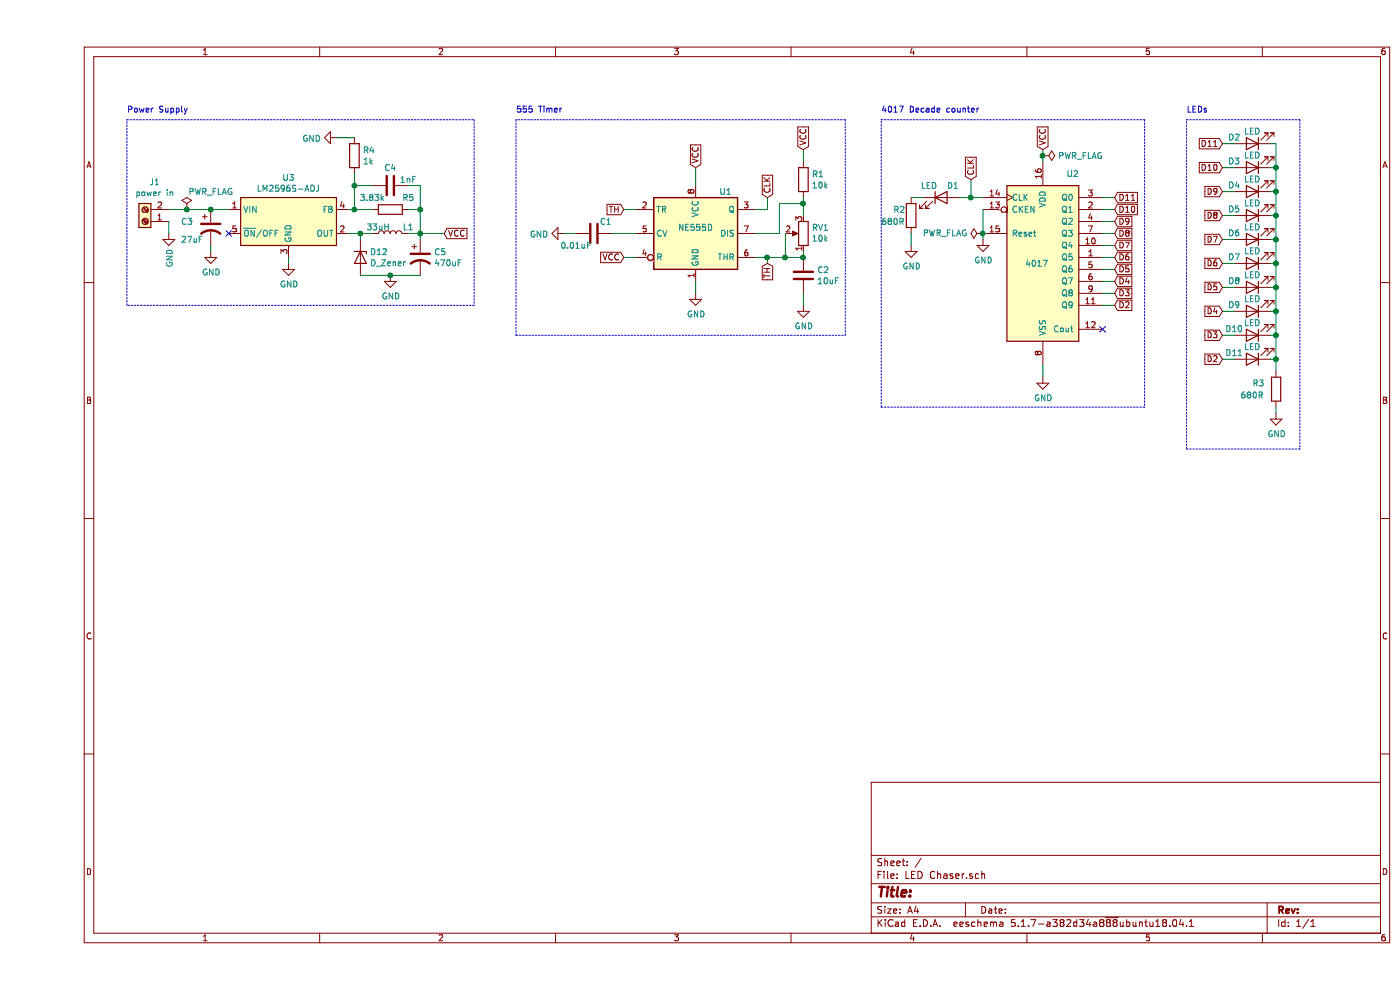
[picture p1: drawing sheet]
EESchema Schematic File Version 4
EELAYER 30 0
EELAYER END
$Descr A4 11693 8268
encoding utf-8
Sheet 1 1
Title ""
Date ""
Rev ""
Comp ""
Comment1 ""
Comment2 ""
Comment3 ""
Comment4 ""
$EndDescr
$Comp
L Connector:Screw_Terminal_01x02 J1
U 1 1
P 900 1850
F 0 "J1" H 818 1525 50  0000 C CNN
F 1 "power in" H 818 1616 50  0000 C CNN
F 2 "TerminalBlock_MetzConnect:TerminalBlock_MetzConnect_Type073_RT02602HBLU_1x02_P5.08mm_Horizontal" H 900 1850 50  0001 C CNN
F 3 "~" H 900 1850 50  0001 C CNN
	1    900  1850
	-1   0    0    1   
$EndComp
$Comp
L power:GND #PWR03
U 1 1
P 1100 1950
F 0 "#PWR03" H 1100 1700 50  0001 C CNN
F 1 "GND" V 1105 1822 50  0000 R CNN
F 2 "" H 1100 1950 50  0001 C CNN
F 3 "" H 1100 1950 50  0001 C CNN
	1    1100 1950
	1    0    0    -1  
$EndComp
$Comp
L Regulator_Switching:LM2596S-ADJ U3
U 1 1
P 2100 1850
F 0 "U3" H 2100 2217 50  0000 C CNN
F 1 "LM2596S-ADJ" H 2100 2126 50  0000 C CNN
F 2 "Package_TO_SOT_SMD:TO-263-5_TabPin3" H 2150 1600 50  0001 L CIN
F 3 "http://www.ti.com/lit/ds/symlink/lm2596.pdf" H 2100 1850 50  0001 C CNN
	1    2100 1850
	1    0    0    -1  
$EndComp
$Comp
L Device:CP1 C3
U 1 1
P 1450 1900
F 0 "C3" H 1200 1950 50  0000 L CNN
F 1 "27uF" H 1200 1800 50  0000 L CNN
F 2 "Capacitor_SMD:CP_Elec_6.3x7.7" H 1450 1900 50  0001 C CNN
F 3 "~" H 1450 1900 50  0001 C CNN
	1    1450 1900
	1    0    0    -1  
$EndComp
$Comp
L Device:CP1 C5
U 1 1
P 3200 2150
F 0 "C5" H 3315 2196 50  0000 L CNN
F 1 "470uF" H 3315 2105 50  0000 L CNN
F 2 "Capacitor_SMD:CP_Elec_6.3x7.7" H 3200 2150 50  0001 C CNN
F 3 "~" H 3200 2150 50  0001 C CNN
	1    3200 2150
	1    0    0    -1  
$EndComp
$Comp
L Device:L L1
U 1 1
P 2950 1950
F 0 "L1" V 3000 1800 50  0000 C CNN
F 1 "33uH" V 3000 2050 50  0000 C CNN
F 2 "Inductor_SMD:L_Bourns_SRR1260" H 2950 1950 50  0001 C CNN
F 3 "~" H 2950 1950 50  0001 C CNN
	1    2950 1950
	0    -1   -1   0   
$EndComp
$Comp
L Device:C C4
U 1 1
P 2950 1550
F 0 "C4" V 2800 1550 50  0000 C CNN
F 1 "1nF" V 2900 1700 50  0000 C CNN
F 2 "Capacitor_SMD:C_0805_2012Metric" H 2988 1400 50  0001 C CNN
F 3 "~" H 2950 1550 50  0001 C CNN
	1    2950 1550
	0    1    1    0   
$EndComp
$Comp
L Device:R R4
U 1 1
P 2650 1300
F 0 "R4" H 2720 1346 50  0000 L CNN
F 1 "1k" H 2720 1255 50  0000 L CNN
F 2 "Resistor_SMD:R_0805_2012Metric" V 2580 1300 50  0001 C CNN
F 3 "~" H 2650 1300 50  0001 C CNN
	1    2650 1300
	1    0    0    -1  
$EndComp
$Comp
L Device:R R5
U 1 1
P 2950 1750
F 0 "R5" V 2850 1900 50  0000 C CNN
F 1 "3.83k" V 2850 1600 50  0000 C CNN
F 2 "Resistor_SMD:R_0805_2012Metric" V 2880 1750 50  0001 C CNN
F 3 "~" H 2950 1750 50  0001 C CNN
	1    2950 1750
	0    1    1    0   
$EndComp
$Comp
L Device:D_Zener D12
U 1 1
P 2700 2150
F 0 "D12" V 2654 2230 50  0000 L CNN
F 1 "D_Zener" V 2745 2230 50  0000 L CNN
F 2 "Diode_SMD:D_0805_2012Metric" H 2700 2150 50  0001 C CNN
F 3 "~" H 2700 2150 50  0001 C CNN
	1    2700 2150
	0    1    1    0   
$EndComp
$Comp
L power:GND #PWR010
U 1 1
P 2100 2200
F 0 "#PWR010" H 2100 1950 50  0001 C CNN
F 1 "GND" H 2105 2027 50  0000 C CNN
F 2 "" H 2100 2200 50  0001 C CNN
F 3 "" H 2100 2200 50  0001 C CNN
	1    2100 2200
	1    0    0    -1  
$EndComp
NoConn ~ 1600 1950
$Comp
L power:GND #PWR02
U 1 1
P 1450 2100
F 0 "#PWR02" H 1450 1850 50  0001 C CNN
F 1 "GND" H 1455 1927 50  0000 C CNN
F 2 "" H 1450 2100 50  0001 C CNN
F 3 "" H 1450 2100 50  0001 C CNN
	1    1450 2100
	1    0    0    -1  
$EndComp
Wire Wire Line
	1450 2100 1450 2050
Wire Wire Line
	1450 1750 1600 1750
Connection ~ 1450 1750
Wire Wire Line
	2100 2200 2100 2150
Wire Wire Line
	2600 1950 2700 1950
Wire Wire Line
	2700 2000 2700 1950
Connection ~ 2700 1950
Wire Wire Line
	2700 1950 2800 1950
Wire Wire Line
	3100 1950 3200 1950
Wire Wire Line
	3200 1950 3200 2000
Wire Wire Line
	3100 1750 3200 1750
Wire Wire Line
	3200 1750 3200 1550
Wire Wire Line
	3200 1550 3100 1550
Wire Wire Line
	2650 1450 2650 1550
Wire Wire Line
	2650 1550 2800 1550
Wire Wire Line
	2650 1550 2650 1750
Wire Wire Line
	2600 1750 2650 1750
Connection ~ 2650 1550
Connection ~ 2650 1750
Wire Wire Line
	2650 1750 2800 1750
Wire Wire Line
	3200 1750 3200 1950
Connection ~ 3200 1750
Connection ~ 3200 1950
Text GLabel 3400 1950 2    50   Input ~ 0
VCC
Wire Wire Line
	3200 1950 3400 1950
$Comp
L power:GND #PWR011
U 1 1
P 2500 1150
F 0 "#PWR011" H 2500 900 50  0001 C CNN
F 1 "GND" V 2505 1022 50  0000 R CNN
F 2 "" H 2500 1150 50  0001 C CNN
F 3 "" H 2500 1150 50  0001 C CNN
	1    2500 1150
	0    1    1    0   
$EndComp
$Comp
L power:GND #PWR012
U 1 1
P 2950 2300
F 0 "#PWR012" H 2950 2050 50  0001 C CNN
F 1 "GND" H 2955 2127 50  0000 C CNN
F 2 "" H 2950 2300 50  0001 C CNN
F 3 "" H 2950 2300 50  0001 C CNN
	1    2950 2300
	1    0    0    -1  
$EndComp
Wire Wire Line
	2500 1150 2650 1150
Wire Wire Line
	2700 2300 2950 2300
Connection ~ 2950 2300
Wire Wire Line
	2950 2300 3200 2300
Wire Wire Line
	1100 1850 1100 1950
Wire Notes Line
	3650 2550 750  2550
Wire Notes Line
	750  1000 3650 1000
Wire Notes Line
	750  2550 750  1000
Wire Notes Line
	3650 1000 3650 2550
Wire Notes Line
	10550 3750 9600 3750
$Comp
L 4xxx:4017 U2
U 1 1
P 8400 2150
F 0 "U2" H 8650 2850 50  0000 C CNN
F 1 "4017" H 8350 2100 50  0000 C CNN
F 2 "Package_DIP:DIP-16_W8.89mm_SMDSocket_LongPads" H 8400 2150 50  0001 C CNN
F 3 "http://www.intersil.com/content/dam/Intersil/documents/cd40/cd4017bms-22bms.pdf" H 8400 2150 50  0001 C CNN
	1    8400 2150
	1    0    0    -1  
$EndComp
Wire Wire Line
	7900 1750 7900 1950
Wire Wire Line
	7900 2000 7900 1950
Connection ~ 7900 1950
Text GLabel 9000 2550 2    50   Input ~ 0
D2
Text GLabel 9000 2450 2    50   Input ~ 0
D3
Text GLabel 9000 2350 2    50   Input ~ 0
D4
Text GLabel 9000 2250 2    50   Input ~ 0
D5
Text GLabel 9000 2150 2    50   Input ~ 0
D6
Text GLabel 9000 2050 2    50   Input ~ 0
D7
Text GLabel 9000 1950 2    50   Input ~ 0
D8
Text GLabel 9000 1850 2    50   Input ~ 0
D9
Text GLabel 9000 1750 2    50   Input ~ 0
D10
Text GLabel 9000 1650 2    50   Input ~ 0
D11
Wire Wire Line
	8900 1650 9000 1650
Wire Wire Line
	8900 1750 9000 1750
Wire Wire Line
	8900 1850 9000 1850
Wire Wire Line
	8900 1950 9000 1950
Wire Wire Line
	8900 2050 9000 2050
Wire Wire Line
	8900 2150 9000 2150
Wire Wire Line
	8900 2250 9000 2250
Wire Wire Line
	8900 2350 9000 2350
Wire Wire Line
	8900 2450 9000 2450
Wire Wire Line
	8900 2550 9000 2550
NoConn ~ 8900 2750
$Comp
L power:GND #PWR08
U 1 1
P 8400 3150
F 0 "#PWR08" H 8400 2900 50  0001 C CNN
F 1 "GND" H 8405 2977 50  0000 C CNN
F 2 "" H 8400 3150 50  0001 C CNN
F 3 "" H 8400 3150 50  0001 C CNN
	1    8400 3150
	1    0    0    -1  
$EndComp
Wire Wire Line
	8400 3050 8400 3150
Text GLabel 7800 1500 1    50   Input ~ 0
CLK
Wire Wire Line
	7800 1500 7800 1650
Wire Wire Line
	7800 1650 7900 1650
$Comp
L Device:LED D1
U 1 1
P 7550 1650
F 0 "D1" H 7650 1750 50  0000 C CNN
F 1 "LED" H 7450 1750 50  0000 C CNN
F 2 "LED_THT:LED_D5.0mm" H 7550 1650 50  0001 C CNN
F 3 "~" H 7550 1650 50  0001 C CNN
	1    7550 1650
	1    0    0    -1  
$EndComp
Wire Wire Line
	7700 1650 7800 1650
Connection ~ 7800 1650
$Comp
L power:GND #PWR06
U 1 1
P 7300 2050
F 0 "#PWR06" H 7300 1800 50  0001 C CNN
F 1 "GND" H 7305 1877 50  0000 C CNN
F 2 "" H 7300 2050 50  0001 C CNN
F 3 "" H 7300 2050 50  0001 C CNN
	1    7300 2050
	1    0    0    -1  
$EndComp
Wire Wire Line
	7300 1650 7400 1650
Text GLabel 8400 1250 1    50   Input ~ 0
VCC
Wire Wire Line
	8400 1350 8400 1300
$Comp
L power:GND #PWR07
U 1 1
P 7900 2000
F 0 "#PWR07" H 7900 1750 50  0001 C CNN
F 1 "GND" H 7905 1827 50  0000 C CNN
F 2 "" H 7900 2000 50  0001 C CNN
F 3 "" H 7900 2000 50  0001 C CNN
	1    7900 2000
	1    0    0    -1  
$EndComp
$Comp
L Device:R R2
U 1 1
P 7300 1800
F 0 "R2" H 7150 1850 50  0000 L CNN
F 1 "680R" H 7050 1750 50  0000 L CNN
F 2 "Resistor_SMD:R_0805_2012Metric" V 7230 1800 50  0001 C CNN
F 3 "~" H 7300 1800 50  0001 C CNN
	1    7300 1800
	1    0    0    -1  
$EndComp
Wire Wire Line
	7300 1950 7300 2050
Wire Notes Line
	9250 1000 9250 3400
Wire Notes Line
	9250 3400 7050 3400
Wire Notes Line
	7050 3400 7050 1000
Wire Notes Line
	7050 1000 9250 1000
Wire Notes Line
	9600 3750 9600 1000
Wire Notes Line
	6750 1000 6750 2800
Wire Notes Line
	4000 2800 6750 2800
Wire Notes Line
	4000 1000 4000 2800
Wire Notes Line
	6750 1000 4000 1000
Wire Notes Line
	9600 1000 10550 1000
Wire Notes Line
	10550 1000 10550 3750
Wire Wire Line
	10350 3450 10350 3400
Wire Wire Line
	6100 1750 6100 1650
Wire Wire Line
	6000 1750 6100 1750
Text GLabel 6100 1650 1    50   Input ~ 0
CLK
Wire Wire Line
	6400 1350 6400 1250
Text GLabel 6400 1250 1    50   Input ~ 0
VCC
Text GLabel 5500 1400 1    50   Input ~ 0
VCC
Wire Wire Line
	4900 2150 5000 2150
Text GLabel 4900 2150 0    50   Input ~ 0
VCC
Connection ~ 6400 1700
Wire Wire Line
	6400 1650 6400 1700
Wire Wire Line
	6400 2450 6400 2550
$Comp
L power:GND #PWR05
U 1 1
P 6400 2550
F 0 "#PWR05" H 6400 2300 50  0001 C CNN
F 1 "GND" H 6405 2377 50  0000 C CNN
F 2 "" H 6400 2550 50  0001 C CNN
F 3 "" H 6400 2550 50  0001 C CNN
	1    6400 2550
	1    0    0    -1  
$EndComp
Wire Wire Line
	6000 1950 6200 1950
Wire Wire Line
	6400 1700 6400 1800
Wire Wire Line
	6200 1700 6400 1700
Wire Wire Line
	6200 1950 6200 1700
Wire Wire Line
	6250 2150 6400 2150
Connection ~ 6250 2150
Wire Wire Line
	6250 1950 6250 2150
Connection ~ 6400 2150
Wire Wire Line
	6400 2150 6400 2100
Wire Wire Line
	6100 2150 6250 2150
Connection ~ 6100 2150
Wire Wire Line
	6100 2200 6100 2150
$Comp
L Device:R_POT RV1
U 1 1
P 6400 1950
F 0 "RV1" H 6330 1904 50  0000 R CNN
F 1 "10k" H 6330 1995 50  0000 R CNN
F 2 "Potentiometer_THT:Potentiometer_Bourns_3339P_Vertical" H 6400 1950 50  0001 C CNN
F 3 "~" H 6400 1950 50  0001 C CNN
	1    6400 1950
	-1   0    0    1   
$EndComp
Wire Wire Line
	4900 1750 5000 1750
Wire Wire Line
	6000 2150 6100 2150
Text GLabel 6100 2200 3    50   Input ~ 0
TH
Text GLabel 4900 1750 0    50   Input ~ 0
TH
Wire Wire Line
	4800 1950 5000 1950
Wire Wire Line
	4400 1950 4500 1950
$Comp
L power:GND #PWR01
U 1 1
P 4400 1950
F 0 "#PWR01" H 4400 1700 50  0001 C CNN
F 1 "GND" V 4405 1822 50  0000 R CNN
F 2 "" H 4400 1950 50  0001 C CNN
F 3 "" H 4400 1950 50  0001 C CNN
	1    4400 1950
	0    1    1    0   
$EndComp
Wire Wire Line
	5500 2450 5500 2350
$Comp
L power:GND #PWR04
U 1 1
P 5500 2450
F 0 "#PWR04" H 5500 2200 50  0001 C CNN
F 1 "GND" H 5505 2277 50  0000 C CNN
F 2 "" H 5500 2450 50  0001 C CNN
F 3 "" H 5500 2450 50  0001 C CNN
	1    5500 2450
	1    0    0    -1  
$EndComp
Connection ~ 10350 3000
Wire Wire Line
	10350 3100 10350 3000
$Comp
L power:GND #PWR09
U 1 1
P 10350 3450
F 0 "#PWR09" H 10350 3200 50  0001 C CNN
F 1 "GND" H 10355 3277 50  0000 C CNN
F 2 "" H 10350 3450 50  0001 C CNN
F 3 "" H 10350 3450 50  0001 C CNN
	1    10350 3450
	1    0    0    -1  
$EndComp
Wire Wire Line
	10350 1400 10350 1600
Connection ~ 10350 1400
Wire Wire Line
	10300 1400 10350 1400
Wire Wire Line
	10350 1600 10350 1800
Connection ~ 10350 1600
Wire Wire Line
	10300 1600 10350 1600
Wire Wire Line
	10350 1800 10350 2000
Connection ~ 10350 1800
Wire Wire Line
	10300 1800 10350 1800
Wire Wire Line
	10350 2000 10350 2200
Connection ~ 10350 2000
Wire Wire Line
	10300 2000 10350 2000
Wire Wire Line
	10350 2200 10350 2400
Connection ~ 10350 2200
Wire Wire Line
	10300 2200 10350 2200
Wire Wire Line
	10350 2400 10350 2600
Connection ~ 10350 2400
Wire Wire Line
	10300 2400 10350 2400
Wire Wire Line
	10350 2800 10350 3000
Connection ~ 10350 2800
Wire Wire Line
	10300 2800 10350 2800
Wire Wire Line
	10350 2600 10350 2800
Connection ~ 10350 2600
Wire Wire Line
	10300 2600 10350 2600
Wire Wire Line
	10350 3000 10300 3000
Wire Wire Line
	10350 1200 10350 1400
Wire Wire Line
	10300 1200 10350 1200
Wire Wire Line
	9900 3000 10000 3000
Wire Wire Line
	9900 2800 10000 2800
Wire Wire Line
	9900 2600 10000 2600
Wire Wire Line
	9900 2400 10000 2400
Wire Wire Line
	9900 2200 10000 2200
Wire Wire Line
	9900 2000 10000 2000
Wire Wire Line
	9900 1800 10000 1800
Wire Wire Line
	9900 1600 10000 1600
Wire Wire Line
	9900 1400 10000 1400
Wire Wire Line
	9900 1200 10000 1200
Text GLabel 9900 1200 0    50   Input ~ 0
D11
Text GLabel 9900 1400 0    50   Input ~ 0
D10
Text GLabel 9900 1600 0    50   Input ~ 0
D9
Text GLabel 9900 1800 0    50   Input ~ 0
D8
Text GLabel 9900 2000 0    50   Input ~ 0
D7
Text GLabel 9900 2200 0    50   Input ~ 0
D6
Text GLabel 9900 2400 0    50   Input ~ 0
D5
Text GLabel 9900 2600 0    50   Input ~ 0
D4
Text GLabel 9900 2800 0    50   Input ~ 0
D3
Text GLabel 9900 3000 0    50   Input ~ 0
D2
$Comp
L Device:LED D11
U 1 1
P 10150 3000
F 0 "D11" H 10300 2950 50  0000 C CNN
F 1 "LED" H 10150 2900 50  0000 C CNN
F 2 "LED_THT:LED_D5.0mm" H 10150 3000 50  0001 C CNN
F 3 "~" H 10150 3000 50  0001 C CNN
	1    10150 3000
	-1   0    0    1   
$EndComp
$Comp
L Device:C C1
U 1 1
P 4650 1950
F 0 "C1" V 4550 2050 50  0000 C CNN
F 1 "0.01uF" V 4750 1800 50  0000 C CNN
F 2 "Capacitor_SMD:C_0805_2012Metric" H 4688 1800 50  0001 C CNN
F 3 "~" H 4650 1950 50  0001 C CNN
	1    4650 1950
	0    1    1    0   
$EndComp
$Comp
L Device:C C2
U 1 1
P 6400 2300
F 0 "C2" H 6515 2346 50  0000 L CNN
F 1 "10uF" H 6515 2255 50  0000 L CNN
F 2 "Capacitor_SMD:C_0805_2012Metric" H 6438 2150 50  0001 C CNN
F 3 "~" H 6400 2300 50  0001 C CNN
	1    6400 2300
	1    0    0    -1  
$EndComp
$Comp
L Device:R R3
U 1 1
P 10350 3250
F 0 "R3" H 10150 3300 50  0000 L CNN
F 1 "680R" H 10050 3200 50  0000 L CNN
F 2 "Resistor_SMD:R_0805_2012Metric" V 10280 3250 50  0001 C CNN
F 3 "~" H 10350 3250 50  0001 C CNN
	1    10350 3250
	1    0    0    -1  
$EndComp
$Comp
L Device:LED D4
U 1 1
P 10150 1600
F 0 "D4" H 10300 1550 50  0000 C CNN
F 1 "LED" H 10150 1500 50  0000 C CNN
F 2 "LED_THT:LED_D5.0mm" H 10150 1600 50  0001 C CNN
F 3 "~" H 10150 1600 50  0001 C CNN
	1    10150 1600
	-1   0    0    1   
$EndComp
$Comp
L Device:LED D2
U 1 1
P 10150 1200
F 0 "D2" H 10300 1150 50  0000 C CNN
F 1 "LED" H 10150 1100 50  0000 C CNN
F 2 "LED_THT:LED_D5.0mm" H 10150 1200 50  0001 C CNN
F 3 "~" H 10150 1200 50  0001 C CNN
	1    10150 1200
	-1   0    0    1   
$EndComp
$Comp
L Device:LED D3
U 1 1
P 10150 1400
F 0 "D3" H 10300 1350 50  0000 C CNN
F 1 "LED" H 10150 1300 50  0000 C CNN
F 2 "LED_THT:LED_D5.0mm" H 10150 1400 50  0001 C CNN
F 3 "~" H 10150 1400 50  0001 C CNN
	1    10150 1400
	-1   0    0    1   
$EndComp
$Comp
L Device:LED D7
U 1 1
P 10150 2200
F 0 "D7" H 10300 2150 50  0000 C CNN
F 1 "LED" H 10150 2100 50  0000 C CNN
F 2 "LED_THT:LED_D5.0mm" H 10150 2200 50  0001 C CNN
F 3 "~" H 10150 2200 50  0001 C CNN
	1    10150 2200
	-1   0    0    1   
$EndComp
$Comp
L Timer:NE555D U1
U 1 1
P 5500 1950
F 0 "U1" H 5750 2300 50  0000 C CNN
F 1 "NE555D" H 5500 2000 50  0000 C CNN
F 2 "Package_SO:SOIC-8_3.9x4.9mm_P1.27mm" H 6350 1550 50  0001 C CNN
F 3 "http://www.ti.com/lit/ds/symlink/ne555.pdf" H 6350 1550 50  0001 C CNN
	1    5500 1950
	1    0    0    -1  
$EndComp
$Comp
L Device:LED D8
U 1 1
P 10150 2400
F 0 "D8" H 10300 2350 50  0000 C CNN
F 1 "LED" H 10150 2300 50  0000 C CNN
F 2 "LED_THT:LED_D5.0mm" H 10150 2400 50  0001 C CNN
F 3 "~" H 10150 2400 50  0001 C CNN
	1    10150 2400
	-1   0    0    1   
$EndComp
$Comp
L Device:LED D5
U 1 1
P 10150 1800
F 0 "D5" H 10300 1750 50  0000 C CNN
F 1 "LED" H 10150 1700 50  0000 C CNN
F 2 "LED_THT:LED_D5.0mm" H 10150 1800 50  0001 C CNN
F 3 "~" H 10150 1800 50  0001 C CNN
	1    10150 1800
	-1   0    0    1   
$EndComp
$Comp
L Device:LED D9
U 1 1
P 10150 2600
F 0 "D9" H 10300 2550 50  0000 C CNN
F 1 "LED" H 10150 2500 50  0000 C CNN
F 2 "LED_THT:LED_D5.0mm" H 10150 2600 50  0001 C CNN
F 3 "~" H 10150 2600 50  0001 C CNN
	1    10150 2600
	-1   0    0    1   
$EndComp
$Comp
L Device:LED D10
U 1 1
P 10150 2800
F 0 "D10" H 10300 2750 50  0000 C CNN
F 1 "LED" H 10150 2700 50  0000 C CNN
F 2 "LED_THT:LED_D5.0mm" H 10150 2800 50  0001 C CNN
F 3 "~" H 10150 2800 50  0001 C CNN
	1    10150 2800
	-1   0    0    1   
$EndComp
$Comp
L Device:LED D6
U 1 1
P 10150 2000
F 0 "D6" H 10300 1950 50  0000 C CNN
F 1 "LED" H 10150 1900 50  0000 C CNN
F 2 "LED_THT:LED_D5.0mm" H 10150 2000 50  0001 C CNN
F 3 "~" H 10150 2000 50  0001 C CNN
	1    10150 2000
	-1   0    0    1   
$EndComp
$Comp
L Device:R R1
U 1 1
P 6400 1500
F 0 "R1" H 6470 1546 50  0000 L CNN
F 1 "10k" H 6470 1455 50  0000 L CNN
F 2 "Resistor_SMD:R_0805_2012Metric" V 6330 1500 50  0001 C CNN
F 3 "~" H 6400 1500 50  0001 C CNN
	1    6400 1500
	1    0    0    -1  
$EndComp
Text Notes 750  950  0    50   ~ 0
Power Supply
Text Notes 4000 950  0    50   ~ 0
555 Timer
Text Notes 7050 950  0    50   ~ 0
4017 Decade counter
Text Notes 9600 950  0    50   ~ 0
LEDs
Wire Wire Line
	1100 1750 1250 1750
$Comp
L power:PWR_FLAG #FLG0101
U 1 1
P 1250 1750
F 0 "#FLG0101" H 1250 1825 50  0001 C CNN
F 1 "PWR_FLAG" H 1450 1900 50  0000 C CNN
F 2 "" H 1250 1750 50  0001 C CNN
F 3 "~" H 1250 1750 50  0001 C CNN
	1    1250 1750
	1    0    0    -1  
$EndComp
Connection ~ 1250 1750
Wire Wire Line
	1250 1750 1450 1750
$Comp
L power:PWR_FLAG #FLG0103
U 1 1
P 8400 1300
F 0 "#FLG0103" H 8400 1375 50  0001 C CNN
F 1 "PWR_FLAG" V 8400 1428 50  0000 L CNN
F 2 "" H 8400 1300 50  0001 C CNN
F 3 "~" H 8400 1300 50  0001 C CNN
	1    8400 1300
	0    1    1    0   
$EndComp
Connection ~ 8400 1300
Wire Wire Line
	8400 1300 8400 1250
Wire Wire Line
	5500 1400 5500 1550
$Comp
L power:PWR_FLAG #FLG0102
U 1 1
P 7900 1950
F 0 "#FLG0102" H 7900 2025 50  0001 C CNN
F 1 "PWR_FLAG" V 7900 2077 50  0000 L CNN
F 2 "" H 7900 1950 50  0001 C CNN
F 3 "~" H 7900 1950 50  0001 C CNN
	1    7900 1950
	0    -1   -1   0   
$EndComp
$EndSCHEMATC
